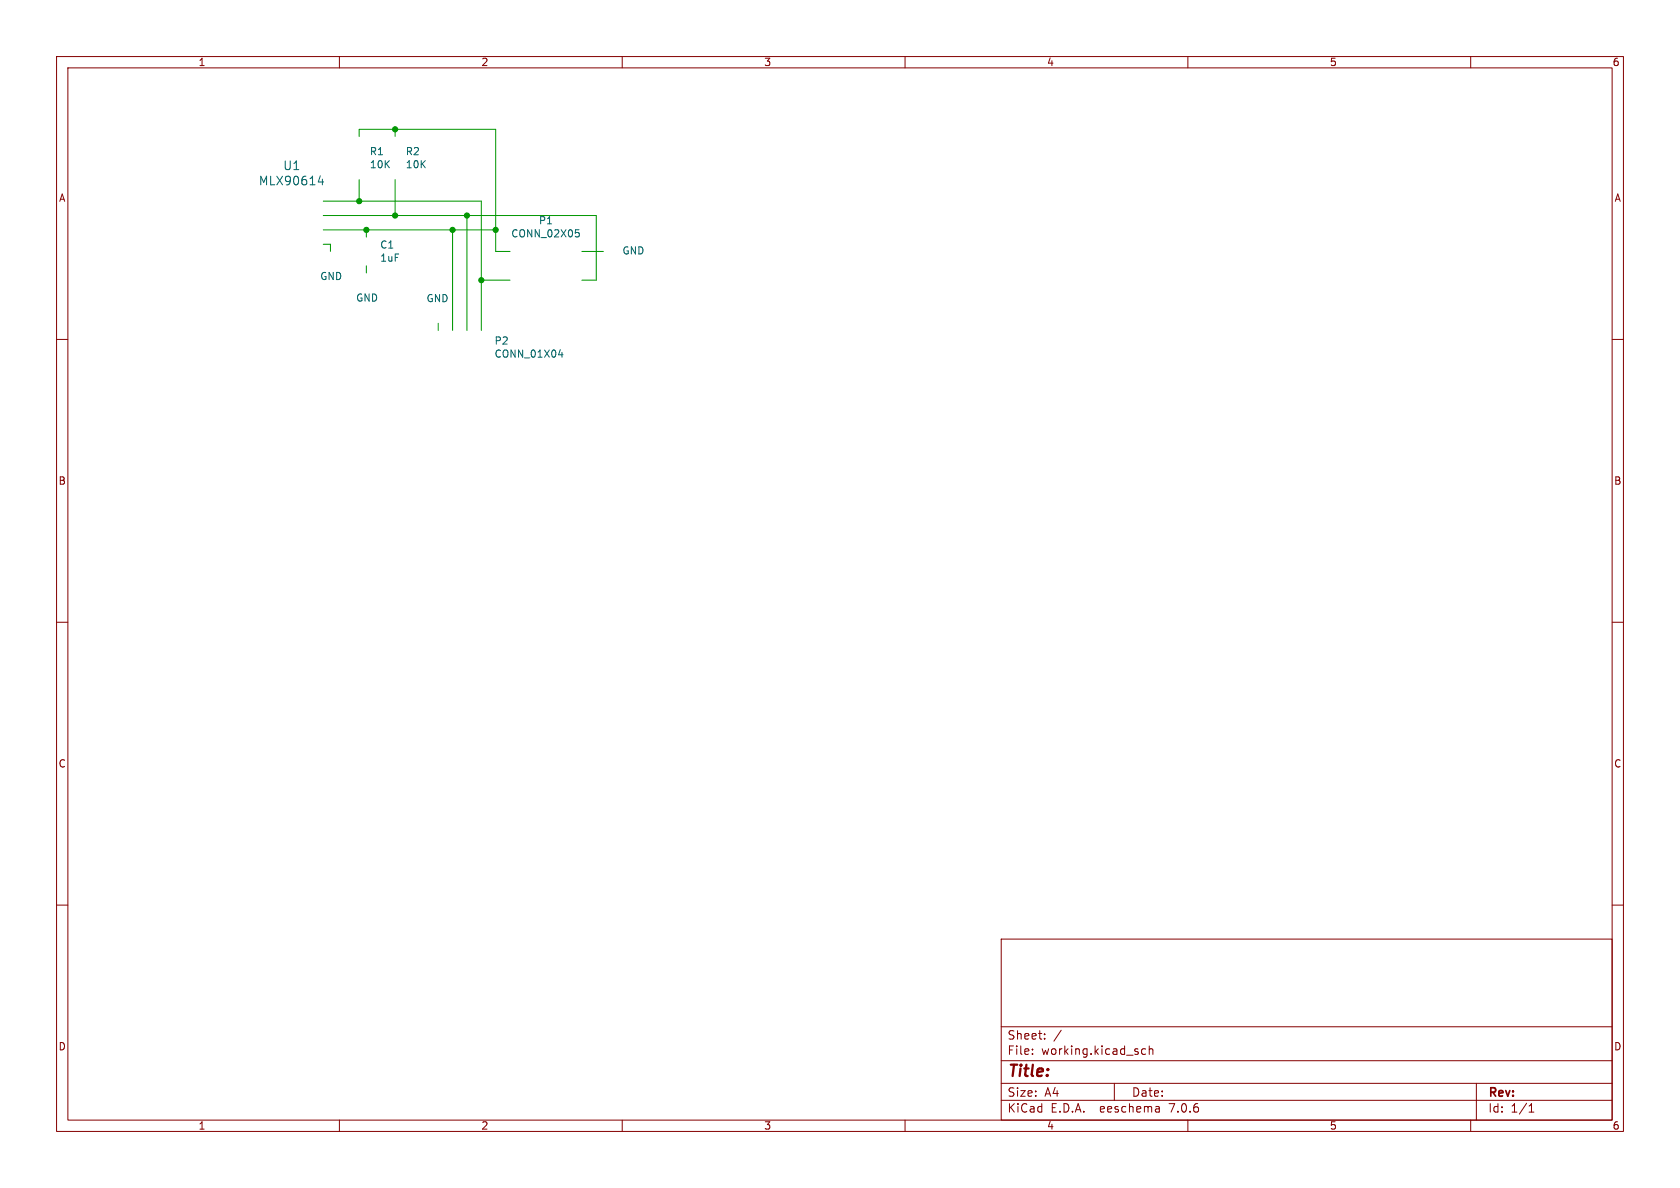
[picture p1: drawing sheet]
(kicad_sch (version 20230121) (generator eeschema)

 (paper "A4")

 (lib_symbols)

 (junction (at 69.85 38.1) (diameter 0) (color 0 0 0 0))
 (junction (at 82.55 38.1) (diameter 0) (color 0 0 0 0))
 (junction (at 80.01 40.64) (diameter 0) (color 0 0 0 0))
 (junction (at 69.85 22.86) (diameter 0) (color 0 0 0 0))
 (junction (at 64.77 40.64) (diameter 0) (color 0 0 0 0))
 (junction (at 85.09 49.53) (diameter 0) (color 0 0 0 0))
 (junction (at 87.63 40.64) (diameter 0) (color 0 0 0 0))
 (junction (at 63.5 35.56) (diameter 0) (color 0 0 0 0))

 (wire (pts (xy 102.87 44.45) (xy 106.68 44.45)) (stroke (width 0) (type default)))
 (wire (pts (xy 80.01 40.64) (xy 80.01 58.42)) (stroke (width 0) (type default)))
 (wire (pts (xy 80.01 40.64) (xy 87.63 40.64)) (stroke (width 0) (type default)))
 (wire (pts (xy 57.15 38.1) (xy 69.85 38.1)) (stroke (width 0) (type default)))
 (wire (pts (xy 87.63 44.45) (xy 90.17 44.45)) (stroke (width 0) (type default)))
 (wire (pts (xy 57.15 43.18) (xy 58.42 43.18)) (stroke (width 0) (type default)))
 (wire (pts (xy 63.5 24.13) (xy 63.5 22.86)) (stroke (width 0) (type default)))
 (wire (pts (xy 64.77 40.64) (xy 64.77 41.91)) (stroke (width 0) (type default)))
 (wire (pts (xy 85.09 49.53) (xy 85.09 58.42)) (stroke (width 0) (type default)))
 (wire (pts (xy 87.63 22.86) (xy 87.63 40.64)) (stroke (width 0) (type default)))
 (wire (pts (xy 63.5 31.75) (xy 63.5 35.56)) (stroke (width 0) (type default)))
 (wire (pts (xy 69.85 31.75) (xy 69.85 38.1)) (stroke (width 0) (type default)))
 (wire (pts (xy 57.15 40.64) (xy 64.77 40.64)) (stroke (width 0) (type default)))
 (wire (pts (xy 64.77 46.99) (xy 64.77 48.26)) (stroke (width 0) (type default)))
 (wire (pts (xy 85.09 35.56) (xy 85.09 49.53)) (stroke (width 0) (type default)))
 (wire (pts (xy 87.63 40.64) (xy 87.63 44.45)) (stroke (width 0) (type default)))
 (wire (pts (xy 82.55 38.1) (xy 105.41 38.1)) (stroke (width 0) (type default)))
 (wire (pts (xy 63.5 35.56) (xy 85.09 35.56)) (stroke (width 0) (type default)))
 (wire (pts (xy 58.42 43.18) (xy 58.42 44.45)) (stroke (width 0) (type default)))
 (wire (pts (xy 63.5 22.86) (xy 69.85 22.86)) (stroke (width 0) (type default)))
 (wire (pts (xy 77.47 58.42) (xy 77.47 57.15)) (stroke (width 0) (type default)))
 (wire (pts (xy 69.85 38.1) (xy 82.55 38.1)) (stroke (width 0) (type default)))
 (wire (pts (xy 64.77 40.64) (xy 80.01 40.64)) (stroke (width 0) (type default)))
 (wire (pts (xy 69.85 24.13) (xy 69.85 22.86)) (stroke (width 0) (type default)))
 (wire (pts (xy 82.55 38.1) (xy 82.55 58.42)) (stroke (width 0) (type default)))
 (wire (pts (xy 57.15 35.56) (xy 63.5 35.56)) (stroke (width 0) (type default)))
 (wire (pts (xy 105.41 49.53) (xy 102.87 49.53)) (stroke (width 0) (type default)))
 (wire (pts (xy 85.09 49.53) (xy 90.17 49.53)) (stroke (width 0) (type default)))
 (wire (pts (xy 69.85 22.86) (xy 87.63 22.86)) (stroke (width 0) (type default)))
 (wire (pts (xy 105.41 38.1) (xy 105.41 49.53)) (stroke (width 0) (type default)))

 (symbol (lib_id "CONN_02X05") (at 96.52 49.53 0) (unit 1) (in_bom yes) (on_board yes) (dnp no)
  (property "Reference" "P1" (at 96.52 38.989 0) (effects (font (size 1.27 1.27))))
  (property "Value" "CONN_02X05" (at 96.52 41.3004 0) (effects (font (size 1.27 1.27))))
  (property "Footprint" "OLIMEX_Connectors-FP:UEXTM-SMD" (at 96.52 80.01 0) (effects (font (size 1.27 1.27)) hide))
  (property "Datasheet" "" (at 96.52 80.01 0) (effects (font (size 1.27 1.27)))))

 (symbol (lib_id "MLX90614") (at 45.72 39.37 0) (unit 1) (in_bom yes) (on_board yes) (dnp no)
  (property "Reference" "U1" (at 51.5874 29.2862 0) (effects (font (size 1.524 1.524))))
  (property "Value" "MLX90614" (at 51.5874 31.9786 0) (effects (font (size 1.524 1.524))))
  (property "Footprint" "OLIMEX_IC-FP:MLX90614" (at 45.72 39.37 0) (effects (font (size 1.524 1.524)) hide))
  (property "Datasheet" "" (at 45.72 39.37 0) (effects (font (size 1.524 1.524)) hide)))

 (symbol (lib_id "GND") (at 58.42 44.45 0) (unit 1) (in_bom yes) (on_board yes) (dnp no)
  (property "Reference" "#PWR01" (at 58.42 50.8 0) (effects (font (size 1.27 1.27)) hide))
  (property "Value" "GND" (at 58.547 48.8442 0) (effects (font (size 1.27 1.27))))
  (property "Footprint" "" (at 58.42 44.45 0) (effects (font (size 1.27 1.27))))
  (property "Datasheet" "" (at 58.42 44.45 0) (effects (font (size 1.27 1.27)))))

 (symbol (lib_id "C_Small") (at 64.77 44.45 0) (unit 1) (in_bom yes) (on_board yes) (dnp no)
  (property "Reference" "C1" (at 67.1068 43.2816 0) (effects (font (size 1.27 1.27)) (justify left)))
  (property "Value" "1uF" (at 67.1068 45.593 0) (effects (font (size 1.27 1.27)) (justify left)))
  (property "Footprint" "OLIMEX_RLC-FP:C_0603_5MIL_DWS" (at 64.77 44.45 0) (effects (font (size 1.27 1.27)) hide))
  (property "Datasheet" "" (at 64.77 44.45 0) (effects (font (size 1.27 1.27)))))

 (symbol (lib_id "R") (at 63.5 27.94 0) (unit 1) (in_bom yes) (on_board yes) (dnp no)
  (property "Reference" "R1" (at 65.278 26.7716 0) (effects (font (size 1.27 1.27)) (justify left)))
  (property "Value" "10K" (at 65.278 29.083 0) (effects (font (size 1.27 1.27)) (justify left)))
  (property "Footprint" "OLIMEX_RLC-FP:R_0603_5MIL_DWS" (at 61.722 27.94 90) (effects (font (size 1.27 1.27)) hide))
  (property "Datasheet" "" (at 63.5 27.94 0) (effects (font (size 1.27 1.27)))))

 (symbol (lib_id "R") (at 69.85 27.94 0) (unit 1) (in_bom yes) (on_board yes) (dnp no)
  (property "Reference" "R2" (at 71.628 26.7716 0) (effects (font (size 1.27 1.27)) (justify left)))
  (property "Value" "10K" (at 71.628 29.083 0) (effects (font (size 1.27 1.27)) (justify left)))
  (property "Footprint" "OLIMEX_RLC-FP:R_0603_5MIL_DWS" (at 68.072 27.94 90) (effects (font (size 1.27 1.27)) hide))
  (property "Datasheet" "" (at 69.85 27.94 0) (effects (font (size 1.27 1.27)))))

 (symbol (lib_id "GND") (at 64.77 48.26 0) (unit 1) (in_bom yes) (on_board yes) (dnp no)
  (property "Reference" "#PWR02" (at 64.77 54.61 0) (effects (font (size 1.27 1.27)) hide))
  (property "Value" "GND" (at 64.897 52.6542 0) (effects (font (size 1.27 1.27))))
  (property "Footprint" "" (at 64.77 48.26 0) (effects (font (size 1.27 1.27))))
  (property "Datasheet" "" (at 64.77 48.26 0) (effects (font (size 1.27 1.27)))))

 (symbol (lib_id "GND") (at 106.68 44.45 90) (unit 1) (in_bom yes) (on_board yes) (dnp no)
  (property "Reference" "#PWR03" (at 113.03 44.45 0) (effects (font (size 1.27 1.27)) hide))
  (property "Value" "GND" (at 109.9312 44.323 90) (effects (font (size 1.27 1.27)) (justify right)))
  (property "Footprint" "" (at 106.68 44.45 0) (effects (font (size 1.27 1.27))))
  (property "Datasheet" "" (at 106.68 44.45 0) (effects (font (size 1.27 1.27)))))

 (symbol (lib_id "CONN_01X04") (at 81.28 63.5 90) (mirror x) (unit 1) (in_bom yes) (on_board yes) (dnp no)
  (property "Reference" "P2" (at 87.3252 60.2488 90) (effects (font (size 1.27 1.27)) (justify right)))
  (property "Value" "CONN_01X04" (at 87.3252 62.5602 90) (effects (font (size 1.27 1.27)) (justify right)))
  (property "Footprint" "OLIMEX_Connectors-FP:SIP4_SMD" (at 81.28 63.5 0) (effects (font (size 1.27 1.27)) hide))
  (property "Datasheet" "" (at 81.28 63.5 0) (effects (font (size 1.27 1.27)))))

 (symbol (lib_id "GND") (at 77.47 57.15 180) (unit 1) (in_bom yes) (on_board yes) (dnp no)
  (property "Reference" "#PWR04" (at 77.47 50.8 0) (effects (font (size 1.27 1.27)) hide))
  (property "Value" "GND" (at 77.343 52.7558 0) (effects (font (size 1.27 1.27))))
  (property "Footprint" "" (at 77.47 57.15 0) (effects (font (size 1.27 1.27))))
  (property "Datasheet" "" (at 77.47 57.15 0) (effects (font (size 1.27 1.27)))))

 (sheet_instances (path "" (page "1"))))
